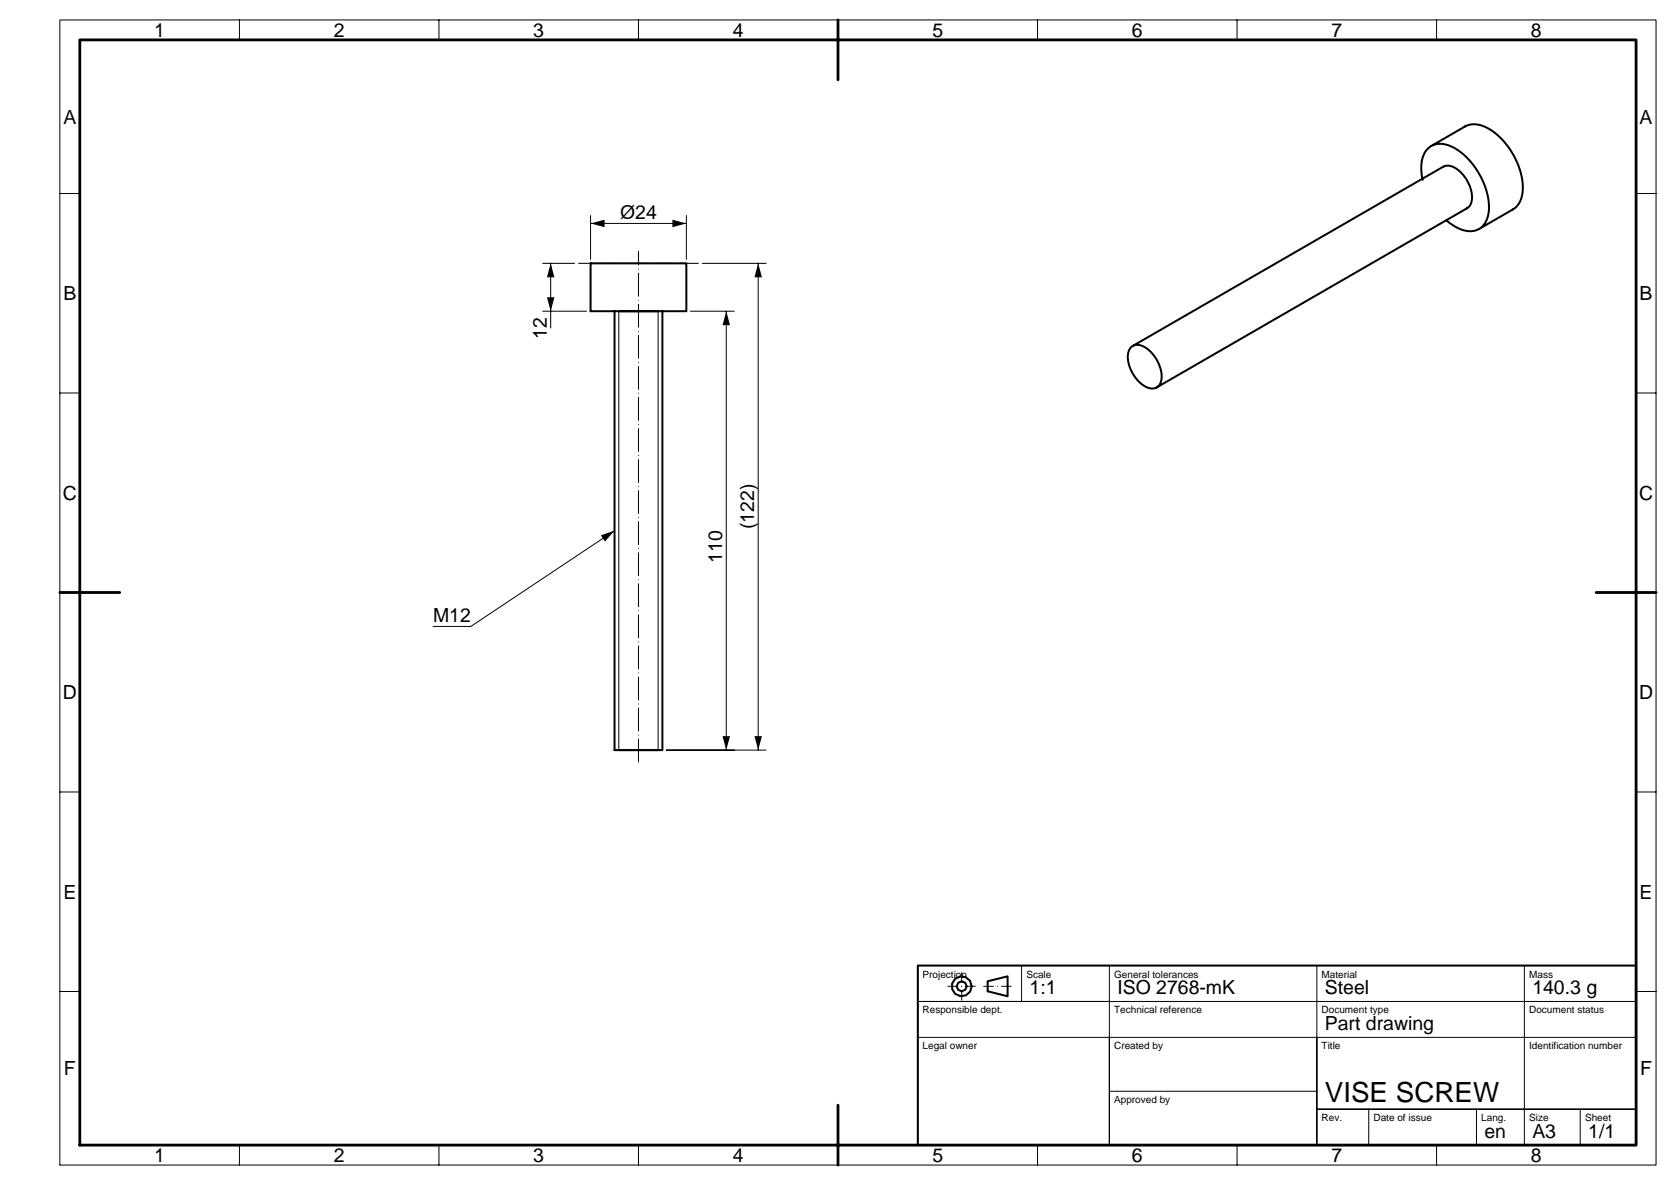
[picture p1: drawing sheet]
<svg xmlns="http://www.w3.org/2000/svg" width="420mm" height="297mm" viewBox="0 0 420 297" stroke-linecap="round" stroke-linejoin="round" font-family="sans-serif">
<path d="M148 56l3.5-.9v1.8zM168.5 55.1l3.5 .9-3.5 .9zM138 66l.9 3.5h-1.8zM137.1 74.5h1.8l-.9 3.5zM182 78l.9 3.5h-1.8zM190 66l.9 3.5h-1.8zM150.6 134.2l3.4-1.2-2.4 2.7zM181.1 184.5h1.8l-.9 3.5zM189.1 184.5h1.8l-.9 3.5z" fill="#000"/>
<g fill="none" stroke="#000" stroke-width=".25">
<path d="M15 5h400v287h-400zM60 5v5M110 5v5M160 5v5M210 5v5M260 5v5M310 5v5M360 5v5M15 48.5h5M148 54v11M148 56h24M172 54v11"/>
<path d="M410 48.5h5M136 66h8M136 78h11M138 66v16.2M155.1 78v110M164.9 78v110M173 78h11M176 66h16M182 78v110M190 66v122M15 98.5h5M410 98.5h5"/>
<path d="M154 133l-36 24h-9.5M15 148.5h5M410 148.5h5M15 198.5h5M184 188h-17h25M410 198.5h5M15 248.5h5M256 242v9M278 242v9M330 242v45v-27M382 242v45M410 251v-9h-180v45h180v-36h-180h48v36v-27h132"/>
<path d="M410 248.5h5M230 260h48M278 273.5h52M330 278h80zM343 278v9M370 278v9M396 278v9M60 287v5M110 287v5M160 287v5M210 287v5M260 287v5"/>
<path d="M310 287v5M360 287v5"/>
</g>
<path d="M237.5 247.2h7M241 250.7v-7M246.5 247.2h7" fill="none" stroke="#000" stroke-width=".25" stroke-dasharray="2.4 1 0 1"/>
<path d="M160 191v-128" fill="none" stroke="#000" stroke-width=".25" stroke-dasharray="5.7 1 0 1"/>
<path d="M175 66h-30" fill="none" stroke="#000" stroke-width=".25" stroke-dasharray="4.4 1 0 1"/>
<g fill="none" stroke="#000" stroke-width=".5">
<path d="M358.7 36.6a6.7 6.7 0 0 0-2.4 7l.2 1.5M359.2 36.3a8.1 8.1 0 0 1 7.8 2.6 17.8 17.8 0 0 1 6 14.8l-.7 1.9-1 1.3M367 31.8a6.6 6.6 0 0 1 7.3 1.3 18.3 18.3 0 0 1 7.2 15.4 5.2 5.2 0 0 1-2.6 4.1M367.1 31.7l-8.5 4.9M361.6 41.8a4.2 4.2 0 0 1 4.9 1.9l1 1.4 .7 1.4 .5 1.6 .2 1.3a2.98 2.98 0 0 1-1.4 2.8M361.6 41.8l-77.7 44.9M362.5 55.2l.3 .3a8.1 8.1 0 0 0 7.2 2.2l.7-.3M367.6 52.2l-77.7 44.9a4.3 4.3 0 0 1-5-2l-.9-1.2-.8-1.6-.4-1.6-.2-1.3a2.95 2.95 0 0 1 1.3-2.7M379.1 52.5l-8.5 4.9M154 78v110h12v-110h6v-12h-24v12h18M155.1 78h9.8M284.1 86.6a5.2 5.2 0 0 1 5.3 2.8l1.3 2.6 .4 2.4a3.3 3.3 0 0 1-.9 2.5"/>
<path d="M155.1 188h9.8M230 242h180v45h-180zM247.5 245.9l5-1.2v5l-5-1.2z"/>
<circle cx="241" cy="247.2" r="2.5"/>
<circle cx="241" cy="247.2" r="1.25"/>
</g>
<path d="M20 10h390v277h-390zM210 5v15M15 148.5h15M400 148.5h15M210 277v15" fill="none" stroke="#000" stroke-width=".7"/>
<text font-size="7" x="332" y="276.2">VISE SCREW</text>
<g font-size="4.9">
<text x="38.6" y="9.3">1</text>
<text x="83.6" y="9.3">2</text>
<text x="133.6" y="9.3">3</text>
<text x="183.6" y="9.3">4</text>
<text x="233.6" y="9.3">5</text>
<text x="283.6" y="9.3">6</text>
<text x="333.6" y="9.3">7</text>
<text x="383.6" y="9.3">8</text>
<text x="15.9" y="31">A</text>
<text x="410.9" y="31">A</text>
<text x="155.4" y="55">Ø24</text>
<text x="15.9" y="75.2">B</text>
<text x="410.9" y="75.2">B</text>
<text x="137" y="84.9" transform="rotate(-90 137 84.9)">12</text>
<text x="15.7" y="125.3">C</text>
<text x="410.7" y="125.3">C</text>
<text x="189" y="132.7" transform="rotate(-90 189 132.7)">(122)</text>
<text x="181" y="141.1" transform="rotate(-90 181 141.1)">110</text>
<text x="108.5" y="156">M12</text>
<text x="15.7" y="175.3">D</text>
<text x="410.7" y="175.3">D</text>
<text x="15.9" y="225.3">E</text>
<text x="410.9" y="225.3">E</text>
<text x="258" y="249.2">1:1</text>
<text x="280" y="249.2">ISO 2768-mK</text>
<text x="332" y="249.2">Steel</text>
<text x="384" y="249.2">140.3 g</text>
<text x="332" y="258.2">Part drawing</text>
<text x="16" y="269.5">F</text>
<text x="411" y="269.5">F</text>
<text x="372" y="285.2">en</text>
<text x="384" y="285.2">A3</text>
<text x="398" y="285.2">1/1</text>
<text x="38.6" y="291.3">1</text>
<text x="83.6" y="291.3">2</text>
<text x="133.6" y="291.3">3</text>
<text x="183.6" y="291.3">4</text>
<text x="233.6" y="291.3">5</text>
<text x="283.6" y="291.3">6</text>
<text x="333.6" y="291.3">7</text>
<text x="383.6" y="291.3">8</text>
</g>
<g font-size="2.5">
<text x="231.2" y="245">Projection</text>
<text x="257.2" y="245">Scale</text>
<text x="279.2" y="245">General tolerances</text>
<text x="331.2" y="245">Material</text>
<text x="383.2" y="245">Mass</text>
<text x="231.2" y="254">Responsible dept.</text>
<text x="279.2" y="254">Technical reference</text>
<text x="331.2" y="254">Document type</text>
<text x="383.2" y="254">Document status</text>
<text x="231.2" y="263">Legal owner</text>
<text x="279.2" y="263">Created by</text>
<text x="331.2" y="263">Title</text>
<text x="383.2" y="263">Identification number</text>
<text x="279.2" y="276.5">Approved by</text>
<text x="331.2" y="281">Rev.</text>
<text x="344.2" y="281">Date of issue</text>
<text x="371.2" y="281">Lang.</text>
<text x="383.2" y="281">Size</text>
<text x="397.2" y="281">Sheet</text>
</g>
</svg>
